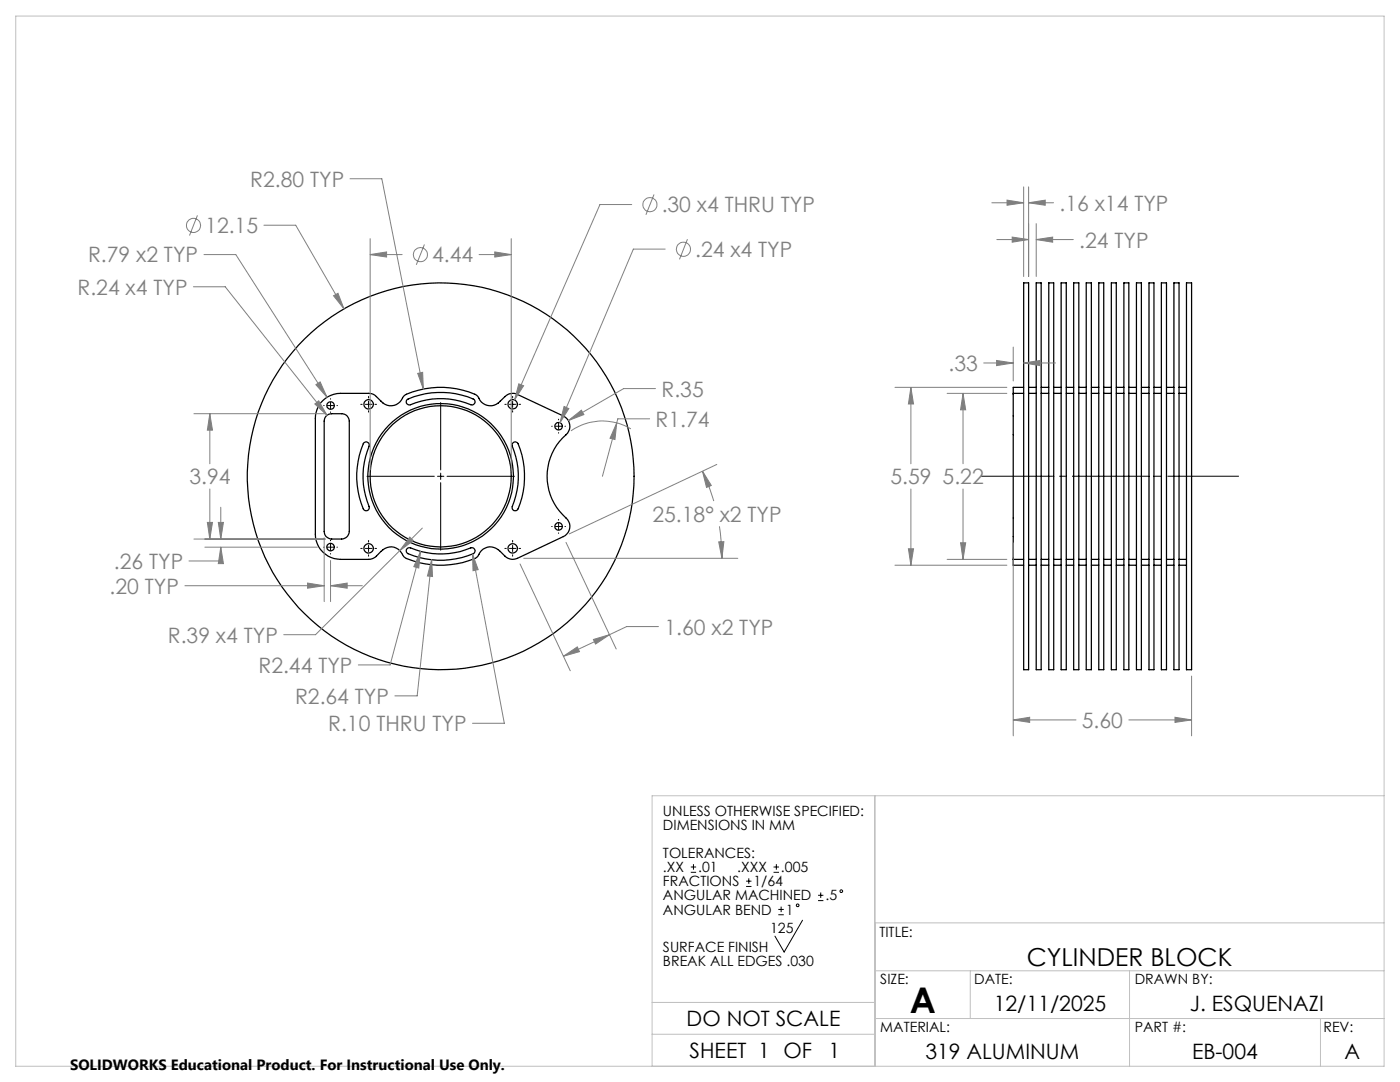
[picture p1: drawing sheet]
<svg xmlns="http://www.w3.org/2000/svg" width="279mm" height="216mm" viewBox="0 0 279 216" stroke-linecap="round" stroke-linejoin="round" font-family="sans-serif">
<g fill="none" stroke="#000" stroke-width=".25">
<path d="M204.3 56.4h1v77.2h-1zM206.8 56.4h1v77.2h-1zM209.3 56.4h1v77.2h-1zM211.8 56.4h1v77.2h-1zM214.3 56.4h1v77.2h-1zM216.8 56.4h1v77.2h-1zM219.3 56.4h1v77.2h-1zM221.8 56.4h1v77.2h-1zM224.3 56.4h1v77.2h-1zM226.8 56.4h1v77.2h-1zM229.3 56.4h1v77.2h-1zM231.8 56.4h1v77.2h-1z"/>
<path d="M234.3 56.4h1v77.2h-1zM236.8 56.4h1v77.2h-1zM64.4 79.9a5.2 5.2 0 0 1 3.5-1.4h5.7a1.95 1.95 0 0 1 1.5 .6l.9 .9a2.62 2.62 0 0 0 4.5-.9l.1-.1a16.5 16.5 0 0 1 14.6 0l.2 .1a2.58 2.58 0 0 0 4.4 .9l1-.9a2.19 2.19 0 0 1 2.5-.4l9.1 4.3a2.26 2.26 0 0 1 .6 3.7 11.1 11.1 0 0 0 .3 17 2.25 2.25 0 0 1-.9 3.4l-9.1 4.3a2.19 2.19 0 0 1-2.5-.4l-1-1a2.63 2.63 0 0 0-4.4 1l-.2 .1a16.8 16.8 0 0 1-14.6 0l-.1-.1a2.64 2.64 0 0 0-4.5-1l-.9 1a2.31 2.31 0 0 1-1.5 .6h-5.7a5.1 5.1 0 0 1-5-5v-23.1a5 5 0 0 1 1.5-3.6zM81.2 79.7a16.5 16.5 0 0 1 13.5 0 .64 .64 0 0 1 0 .8 .64 .64 0 0 1-.8 .3 15.7 15.7 0 0 0-12.2 0 .64 .64 0 0 1-.6-.4 .64 .64 0 0 1 .1-.7zM202.2 78.5v33.1M202.2 78.5h2.1M204.3 77.3h-2.1v1.2M205.3 78.5h1.5M205.3 77.3h1.5M207.8 78.5h1.5M207.8 77.3h1.5M210.3 78.5h1.5"/>
<path d="M210.3 77.3h1.5M212.8 78.5h1.5M212.8 77.3h1.5M215.3 78.5h1.5M215.3 77.3h1.5M217.8 78.5h1.5M217.8 77.3h1.5M220.3 78.5h1.5M220.3 77.3h1.5M222.8 78.5h1.5M222.8 77.3h1.5M225.3 78.5h1.5"/>
<path d="M225.3 77.3h1.5M227.8 78.5h1.5M227.8 77.3h1.5M230.3 78.5h1.5M230.3 77.3h1.5M232.8 78.5h1.5M232.8 77.3h1.5M235.3 78.5h1.5M235.3 77.3h1.5M65.1 83l.8-.4 2.3-.1a1.51 1.51 0 0 1 1.5 1.5v22a1.57 1.57 0 0 1-1.5 1.6h-2a1.51 1.51 0 0 1-1.5-1.6v-22l.1-.5zM72.6 88.3a.64 .64 0 0 1 .8 0 .64 .64 0 0 1 .3 .7 15.9 15.9 0 0 0 0 12.3 .62 .62 0 0 1-.5 .6 .62 .62 0 0 1-.7-.4 16.4 16.4 0 0 1 .1-13.2zM102.4 88.4a.6 .6 0 0 1 1 .1 16.8 16.8 0 0 1-.1 13.2 .62 .62 0 0 1-.8 .1 .62 .62 0 0 1-.3-.7 16 16 0 0 0 0-12.3z"/>
<path d="M81.2 109.5l.5-.2a16.3 16.3 0 0 0 12.5 0 .63 .63 0 0 1 .6 .5 .63 .63 0 0 1-.4 .7 16.4 16.4 0 0 1-13.2-.2 .64 .64 0 0 1 0-.8zM202.2 111.6v1.2h2.1M202.2 111.6h2.1M205.3 111.6h1.5M205.3 112.8h1.5M207.8 111.6h1.5M207.8 112.8h1.5M210.3 111.6h1.5M210.3 112.8h1.5M212.8 111.6h1.5M212.8 112.8h1.5M215.3 111.6h1.5"/>
<path d="M215.3 112.8h1.5M217.8 111.6h1.5M217.8 112.8h1.5M220.3 111.6h1.5M220.3 112.8h1.5M222.8 111.6h1.5M222.8 112.8h1.5M225.3 111.6h1.5M225.3 112.8h1.5M227.8 111.6h1.5M227.8 112.8h1.5M230.3 111.6h1.5"/>
<path d="M230.3 112.8h1.5M232.8 111.6h1.5M232.8 112.8h1.5M235.3 111.6h1.5M235.3 112.8h1.5"/>
<circle cx="66" cy="80.9" r=".74"/>
<circle cx="73.6" cy="80.7" r=".94"/>
<circle cx="87.9" cy="95" r="14.1"/>
<circle cx="87.9" cy="95.1" r="38.6"/>
<circle cx="88" cy="95" r="14.5"/>
<circle cx="102.3" cy="80.7" r=".94"/>
<circle cx="111.5" cy="85" r=".74"/>
<circle cx="66" cy="109.2" r=".74"/>
<circle cx="73.6" cy="109.4" r=".94"/>
<circle cx="102.3" cy="109.4" r=".94"/>
<circle cx="111.5" cy="105" r=".74"/>
</g>
<g fill="none" stroke="#808080" stroke-width=".2">
<path d="M69.8 35.7h6.4l8.3 41.9M130.5 38.8l-1.6 4.1M201 39.9l3.3 .6-3.3 .5zM204.3 37.3v17.9M205.3 37.3v17.9M38.6 57.2h6.3l20.4 25.7M39.4 43l-1.6 4M40.7 50.8h6.4l18.2 28.5M52.7 44.9h6.3l9.7 16.7M66.6 59l.9-.5 1.2 3.1zM73.9 50.8l3.3-.5v1zM73.9 50.8h6.4"/>
<path d="M73.9 47.6v46.2M84.7 48.8l-1.6 4M95.6 50.8h6.4M98.7 50.3l3.3 .5-3.3 .5zM102 47.6v46.2M126.1 40.8h-6.4l-17 39M132.8 49.7h-6.4l-14.6 34.6M137.2 47.7l-1.6 4.1M197.9 40.5h6.4M198.9 47.8h6.4M202 47.3l3.3 .5-3.3 .5zM205.3 40.5l3.3-.6v1.1z"/>
<path d="M205.3 40.5h5M206.8 47.8l3.3-.5v1zM206.8 44.6v10.6M206.8 47.8h7.4M63 76.8l.9-.6 1.4 3.1zM83.4 74.5l.9-.2 .2 3.3zM103.5 76.6l1 .4-1.8 2.8zM130.8 77.5h-6.3l-11.1 6.4M178.6 77.3h22.3M181.8 77.3l.5 3.3h-1zM181.8 77.3v15.2M189 78.5h11.9"/>
<path d="M192.2 78.5l.5 3.3h-1zM192.2 78.5v14M196.3 72.4h5.9M198.9 71.9l3.3 .5-3.3 .6zM202.2 69.3v6.7M204.3 72.4l3.3-.5v1.1zM204.3 72.4h6.3M38.7 82.5h26.2M41.9 82.5l.5 3.3h-1zM41.9 82.5v10M41.9 97.6v10M62.8 80.6l.8-.6 1.7 2.9z"/>
<path d="M112.6 81.1l.9 .4-1.7 2.8zM113.4 83.9l2.6-2.1 .5 .9zM123.1 84.4l-.4 3.3-1-.2zM123.1 84.4l-2.9 10.6M125.9 85.6a10.9 10.9 0 0 0-12 .4M129.6 83.6h-6.3l-.2 .8M140.2 94l1.8 2.9-1 .4zM140.2 94l1.2 2.9 1.1 3.1M143.1 92.7l-29.5 13.8M181.8 97.6v15.2M192.2 97.6v14M36.9 116.9h27.8"/>
<path d="M38.7 107.6h26.2M40.9 109.2h22.4M41.4 104.2h1l-.5 3.4zM43.6 104.2h1l-.5 3.4zM44.1 109.2l.5 3.3h-1zM44.1 109.2v2.7h-6.4M44.1 101.2v6.4M61.4 116.3l3.3 .6-3.3 .5zM64.7 107.3v12.8M66 116.9l3.3-.6v1.1zM66 111.8v8.3M66 116.9h6.3"/>
<path d="M79.8 109.9l-16.8 16.7h-6.4M81.8 107.2l.7 .7-2.7 2zM83.9 110l-.3 3.3-1-.2zM83.9 110l-6 22.7h-6.4M84.3 105.4l-4.5 4.5M86.1 111.7l.2 3.3-1-.1zM86.1 111.7l-2.8 27.2h-4.5M94.3 110.5l1.1 3.2-1 .2zM94.3 110.5l6.3 33.8h-6.3M103.8 112.5l10 21.3M104.5 111.4h42.7M113 108.2l10 21.3"/>
<path d="M143.4 108.1h1.1l-.4 3.3zM143.6 105l.4 4 .1 2.4M178.6 112.8h22.3M181.3 109.5h1l-.5 3.3zM189 111.6h11.9M191.7 108.3h1l-.5 3.3zM202.2 108.3v38.5M112.4 131l2.8-1.9 .4 .9zM118.4 127.6l3.2-1-2.7 1.9zM121.6 126.6l-9.2 4.4M131.4 125h-6.3l-3.5 1.6M237.8 134.9v11.9"/>
<path d="M202.2 143.7l3.3-.6v1zM202.2 143.7h12.5M225.3 143.7h12.5M234.5 143.1l3.3 .6-3.3 .4z"/>
<circle cx="38.6" cy="45" r="1.41"/>
<circle cx="83.9" cy="50.8" r="1.4"/>
<circle cx="129.7" cy="40.8" r="1.42"/>
<circle cx="136.4" cy="49.7" r="1.41"/>
</g>
<g fill="none" stroke="#000" stroke-width=".2">
<path d="M66 79.6v.1M73.6 79.1v.3M102.3 79.1v.3M64.6 80.9h.1M65.3 80.9h1.3M66 80.3v1.3M66 82.2v.1M67.2 80.9h.1M72 80.7h.3M72.9 80.7h1.3M73.2 95h13.5M73.6 80v1.3"/>
<path d="M73.6 82v.2M74.8 80.7h.3M87.3 95h1.3M87.9 80.3v13.5M87.9 94.4v1.3M87.9 96.3v13.5M89.2 95h13.5M100.8 80.7h.2M101.7 80.7h1.2M102.3 80v1.3M102.3 82v.2M103.6 80.7h.3"/>
<path d="M110.1 85.1h.1M110.8 85.1h1.3M111.5 83.6v.2M111.5 84.4v1.3M111.5 86.3v.1M112.7 85.1h.2M64.6 109.2h.1M65.3 109.2h1.3M66 107.8v.1M66 108.5v1.3M66 110.5v.1M67.2 109.2h.1"/>
<path d="M72 109.4h.3M72.9 109.4h1.3M73.6 107.8v.4M73.6 108.8v1.3M73.6 110.7v.3M74.8 109.4h.3M100.8 109.4h.2M101.7 109.4h1.2M102.3 107.8v.4M102.3 108.8v1.3M102.3 110.7v.3M103.6 109.4h.3"/>
<path d="M110.1 105.1h.1M110.8 105.1h1.3M111.5 103.6v.2M111.5 104.4v1.3M111.5 106.3v.1M112.7 105.1h.2M137.9 174.1h1M137.9 173h1M138.4 172.4v1.1M148.9 176.9h1.1M148.9 175.8h1.1M149.4 175.3v1.1"/>
<path d="M154.4 174.1h1.1M154.4 173h1.1M154.9 172.4v1.1M163.3 179.7h1M163.3 178.6h1M163.8 178.1v1.1M155.3 182.5h1.1M155.3 181.5h1.1M155.9 180.9v1.1M160.2 183.6l-3.7 6.4-1.8-3.2"/>
<circle cx="167.9" cy="177.8" r=".27"/>
<circle cx="159.2" cy="180.6" r=".27"/>
</g>
<path d="M195.9 95h51.3" fill="none" stroke="#000" stroke-width=".2" stroke-dasharray="15.2 1.3 1.3 1.3" stroke-dashoffset="1" stroke-linecap="butt"/>
<path d="M3.1 3.2h273.1v209.6h-273.1zM174.6 158.8v54M276.2 158.8h-146.1v54M174.6 193.7h101.6M174.6 184.1h101.6M193.6 193.7v9.5M225.4 193.7v19.1M130.1 200h44.5M130.1 206.4h44.5M174.6 203.2h101.6M263.5 203.2v9.6" fill="none" stroke="#c0c0c0" stroke-width=".2"/>
<path d="M66.6 59l2.1 2.6-1.2-3.1zM113.4 83.9l3.1-1.2-.5-.9zM123.1 84.4l-1.4 3.1 1 .2zM81.8 107.2l-2 2.7 2.7-2zM63 76.8l2.3 2.5-1.4-3.1zM143.4 108.1h1.1l-.4 3.3zM140.2 94l1.8 2.9-1 .4zM118.4 127.6l3.2-1-2.7 1.9zM112.4 131l2.8-1.9 .4 .9zM83.4 74.5l1.1 3.1-.2-3.3zM41.9 82.5l.5 3.3h-1zM41.4 104.2h1l-.5 3.4zM62.8 80.6l2.5 2.3-1.7-2.9zM103.5 76.6l-.8 3.2 1.8-2.8zM112.6 81.1l-.8 3.2 1.7-2.8zM94.3 110.5l.1 3.4 1-.2zM86.1 111.7l-.8 3.2 1 .1zM83.9 110l-1.3 3.1 1 .2zM73.9 50.8l3.3-.5v1zM98.7 50.3l3.3 .5-3.3 .5zM43.6 104.2h1l-.5 3.4zM44.1 109.2l.5 3.3h-1zM61.4 116.3l3.3 .6-3.3 .5zM66 116.9l3.3-.6v1.1zM205.3 40.5l3.3-.6v1.1zM201 39.9l3.3 .6-3.3 .5zM202 47.3l3.3 .5-3.3 .5zM206.8 47.8l3.3-.5v1zM202.2 143.7l3.3-.6v1zM234.5 143.1l3.3 .6-3.3 .4zM198.9 71.9l3.3 .5-3.3 .6zM204.3 72.4l3.3-.5v1.1zM181.3 109.5h1l-.5 3.3zM181.8 77.3l.5 3.3h-1zM192.2 78.5l.5 3.3h-1zM191.7 108.3h1l-.5 3.3z" fill="#808080"/>
<text font-size="7.1" x="181.6" y="202">A</text>
<text font-size="4.9" x="204.9" y="192.8">CYLINDER BLOCK</text>
<g font-size="4.2" fill="#808080">
<text x="49.9" y="37.3">R2.80 TYP</text>
<text x="41" y="46.5">12.15</text>
<text x="132.1" y="42.4">.30 x4 THRU TYP</text>
<text x="211.5" y="42">.16 x14 TYP</text>
<text x="17.6" y="52.4">R.79 x2 TYP</text>
<text x="86.2" y="52.4">4.44</text>
<text x="138.7" y="51.3">.24 x4 TYP</text>
<text x="215.4" y="49.4">.24 TYP</text>
<text x="15.5" y="58.8">R.24 x4 TYP</text>
<text x="189.3" y="74">.33</text>
<text x="132" y="79.1">R.35</text>
<text x="130.8" y="85.2">R1.74</text>
<text x="37.8" y="96.6">3.94</text>
<text x="177.7" y="96.6">5.59 5.22</text>
<text x="130.2" y="104.1">25.18° x2 TYP</text>
<text x="22.7" y="113.5">.26 TYP</text>
<text x="21.9" y="118.4">.20 TYP</text>
<text x="33.5" y="128.2">R.39 x4 TYP</text>
<text x="132.6" y="126.6">1.60 x2 TYP</text>
<text x="51.6" y="134.3">R2.44 TYP</text>
<text x="58.9" y="140.4">R2.64 TYP</text>
<text x="65.5" y="145.9">R.10 THRU TYP</text>
<text x="215.9" y="145.2">5.60</text>
</g>
<g font-size="4.2">
<text x="198.3" y="201.7">12/11/2025</text>
<text x="237.5" y="201.7">J. ESQUENAZI</text>
<text x="137" y="204.7">DO NOT SCALE</text>
<text x="137.6" y="211.1">SHEET 1 OF</text>
<text x="165.4" y="211.1">1</text>
<text x="184.7" y="211.2">319 ALUMINUM</text>
<text x="237.9" y="211.2">EB-004</text>
<text x="268.3" y="211.2">A</text>
</g>
<text font-size="3" x="14" y="213.5">SOLIDWORKS Educational Product. For Instructional Use Only.</text>
<g font-size="2.8">
<text x="132.3" y="162.7">UNLESS OTHERWISE SPECIFIED:</text>
<text x="132.3" y="165.6">DIMENSIONS IN MM</text>
<text x="132.3" y="171.2">TOLERANCES:</text>
<text x="132.3" y="176.9">FRACTIONS</text>
<text x="132.3" y="174">.XX</text>
<text x="132.3" y="179.7">ANGULAR MACHINED</text>
<text x="139.3" y="174">.01</text>
<text x="147.1" y="174">.XXX</text>
<text x="150.4" y="176.9">1/64</text>
<text x="155.9" y="174">.005</text>
<text x="164.7" y="179.7">.5</text>
<text x="132.3" y="182.5">ANGULAR BEND</text>
<text x="156.8" y="182.5">1</text>
<text x="132.3" y="189.9">SURFACE FINISH</text>
<text x="153.7" y="186.2">125</text>
<text x="175.5" y="186.9">TITLE:</text>
<text x="132.3" y="192.8">BREAK ALL EDGES .030</text>
<text x="175.7" y="196.4">SIZE:</text>
<text x="194.4" y="196.4">DATE:</text>
<text x="226.5" y="196.4">DRAWN BY:</text>
<text x="175.7" y="206">MATERIAL:</text>
<text x="226.5" y="206">PART #:</text>
<text x="264.1" y="206">REV:</text>
</g>
</svg>
